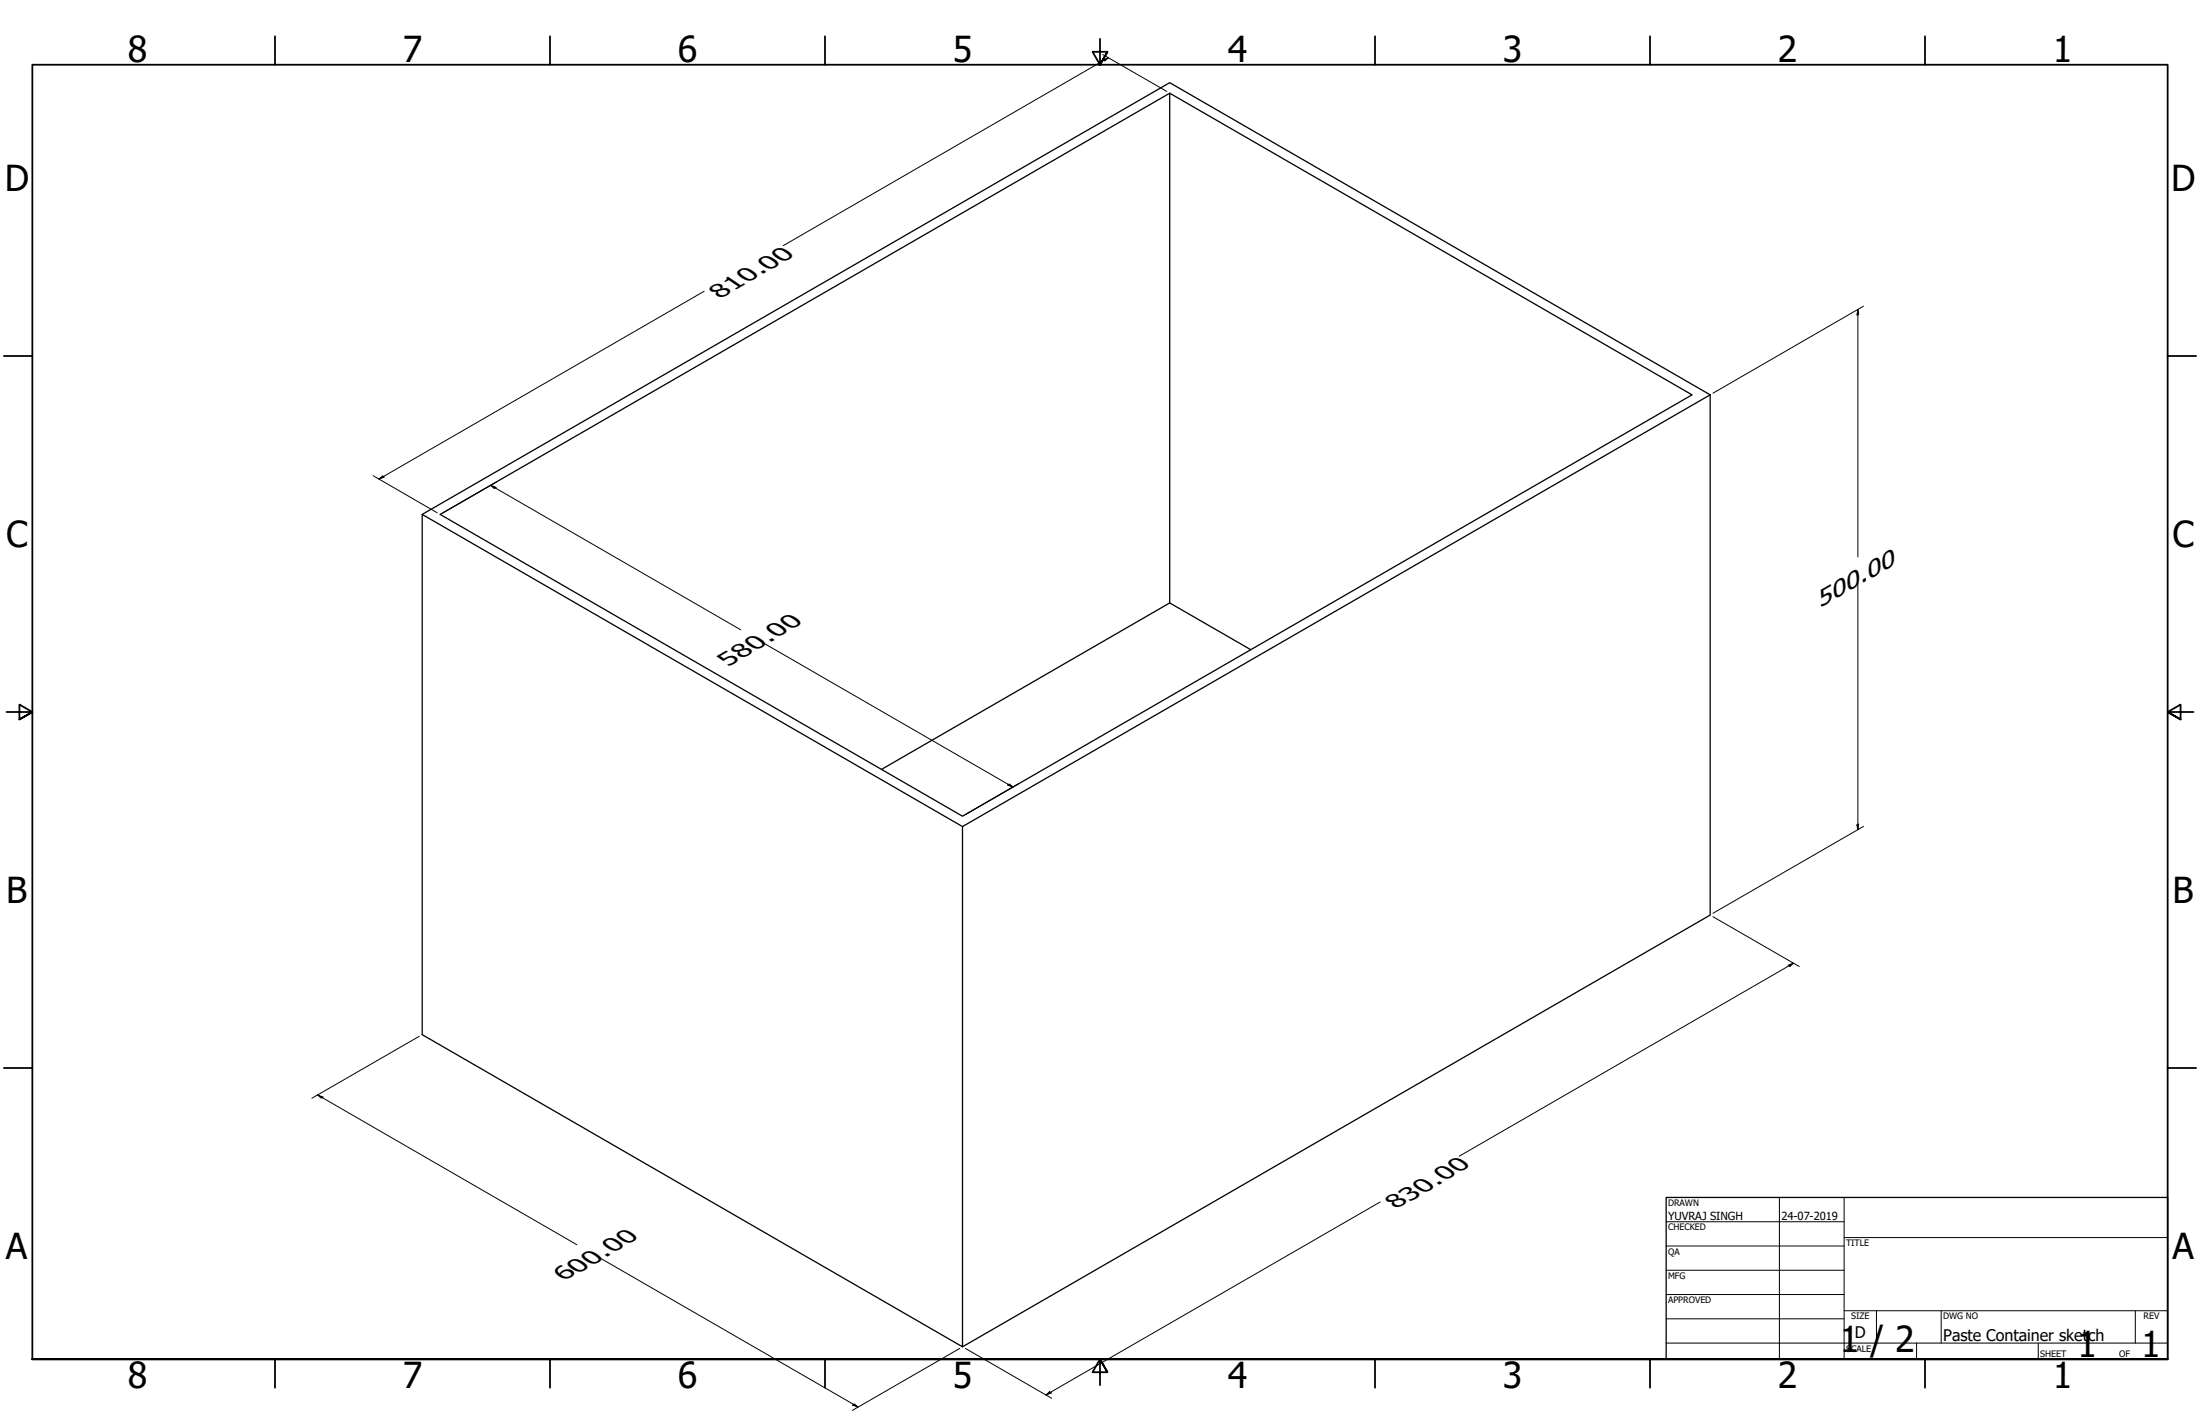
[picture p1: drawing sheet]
<svg xmlns="http://www.w3.org/2000/svg" width="864mm" height="559mm" viewBox="0 0 864 559" stroke-linecap="round" stroke-linejoin="round" font-family="sans-serif">
<!-- layer: Visible (ANSI) -->
<path d="M459.2 36.6l205 118.3-286.4 165.4-205-118.4 286.4-165.3v200l-113.2 65.3M671.3 154.9l-293.5 169.5v204.1l-212.1-122.5v-204.1l293.5-169.5 212.1 122.5v204.2l-293.5 169.4M165.7 201.9l212.1 122.5M459.2 236.6l31.8 18.4" fill="none" stroke="#000" stroke-width=".51"/>
<!-- layer: Border (ANSI) -->
<g fill="none" stroke="#000" stroke-width=".7">
<path d="M107.9 14.2v11.2M215.9 14.2v11.2M323.8 14.2v11.2M431.8 15.2v10.2l-2.9-5.1h5.8l-2.9 5.1 2.9-5.1M539.8 14.2v11.2M647.7 14.2v11.2M755.6 14.2v11.2M1.5 139.7h11.2M850.9 139.7h11.2M2.5 279.4h10.2l-5.1-2.9v5.8l5.1-2.9-5.1 2.9M861.1 279.4h-10.2l5.1-2.9v5.8l-5.1-2.9 5.1 2.9M1.5 419.1h11.2"/>
<path d="M850.9 419.1h11.2M12.7 533.4v-508h838.2v508h-838.2h838.2M107.9 533.4v11.2M215.9 533.4v11.2M323.8 533.4v11.2M434.7 538.5l-2.9-5.1 2.9 5.1h-5.8l2.9-5.1v10.2M539.8 533.4v11.2M647.7 533.4v11.2M755.6 533.4v11.2"/>
</g>
<!-- layer: Title (ANSI) -->
<g fill="none" stroke="#000" stroke-width=".39">
<path d="M654 479.4h69.9M698.5 469.9v63.5M723.9 469.9v63.5M654 488.9h69.9M654 498.5h69.9M723.9 485.6h127M654 508h69.9M654 517.5h69.9M723.9 514.3h127M736.6 514.3v12.7M762 514.3v12.7M838.2 514.3v12.7"/>
<path d="M654 527h196.9M752.3 527v6.4M800.1 527v6.4"/>
</g>
<path d="M654 469.9h196.9v63.5h-196.9z" fill="none" stroke="#000" stroke-width=".51"/>
<!-- layer: Dimension (ANSI) -->
<g fill="none" stroke="#000" stroke-width=".39">
<path d="M432.9 21.4l25.1 14.5M433 23.5l2.1-.8-1.4 1.2zM435.1 22.7l-127.6 73.7M276.4 114.3l-127.7 73.7M729.3 121.5l.3 1.8-.7 .4zM729.3 121.5v97.1M731.5 120.1l-59.1 34.2M146.5 186.7l25.1 14.5M148.7 188l1.5-1.2 .7 .4zM192.6 190.4l2.1 .9-.7 .4zM192.6 190.4l98.2 56.7M194.8 189.2l-20.9 12"/>
<path d="M729.3 228.5v97.1M299.4 252.2l98.2 56.7M395.5 308l.7-.3 1.4 1.2zM399.9 307.5l-20.9 12.2M728.9 323.7l.7-.4-.3 2.3zM731.5 324.3l-59.1 34.1M672.4 359.7l33.9 19.6M701.9 378.8l2.1-.8-1.4 1.2zM704 378l-131.2 75.7M164.6 406.7l-42.2 24.3M124.7 429.7l2.1 .8-.7 .4zM124.7 429.7l101.7 58.7"/>
<path d="M541.8 471.7l-131.2 75.7M235.1 493.4l101.7 58.8M376.7 529.1l-42.1 24.4M379 529.1l33.8 19.6M334.7 551.4l.7-.5 1.4 1.3zM410.6 547.4l1.4-1.2 .7 .4z"/>
</g>
<g fill="#000">
<path d="M433 23.5l2.1-.8-1.4 1.2z" fill-rule="evenodd"/>
<path d="M729.3 121.5l.3 1.8-.7 .4z" fill-rule="evenodd"/>
<path d="M148.7 188l1.5-1.2 .7 .4z" fill-rule="evenodd"/>
<path d="M192.6 190.4l2.1 .9-.7 .4z" fill-rule="evenodd"/>
<path d="M395.5 308l.7-.3 1.4 1.2z" fill-rule="evenodd"/>
<path d="M728.9 323.7l.7-.4-.3 2.3z" fill-rule="evenodd"/>
<path d="M701.9 378.8l2.1-.8-1.4 1.2z" fill-rule="evenodd"/>
<path d="M124.7 429.7l2.1 .8-.7 .4z" fill-rule="evenodd"/>
<path d="M334.7 551.4l.7-.5 1.4 1.3z" fill-rule="evenodd"/>
<path d="M410.6 547.4l1.4-1.2 .7 .4z" fill-rule="evenodd"/>
</g>
<g font-size="14">
<text x="50.2" y="24.4">8</text>
<text x="158.1" y="24.4">7</text>
<text x="266.1" y="24.4">6</text>
<text x="374" y="24.4">5</text>
<text x="482" y="24.4">4</text>
<text x="589.9" y="24.4">3</text>
<text x="697.9" y="24.4">2</text>
<text x="805.8" y="24.4">1</text>
<text x="1.8" y="74.9">D</text>
<text x="852.2" y="74.9">D</text>
<text x="2.4" y="214.6">C</text>
<text x="852.8" y="214.6">C</text>
<text x="2.5" y="354.3">B</text>
<text x="852.9" y="354.3">B</text>
<text x="2.3" y="494">A</text>
<text x="852.7" y="494">A</text>
<text x="722.2" y="530.4">1 / 2</text>
<text x="815.5" y="532.6">1</text>
<text x="840.5" y="532.6">1</text>
<text x="50.2" y="544.6">8</text>
<text x="158.1" y="544.6">7</text>
<text x="266.1" y="544.6">6</text>
<text x="374" y="544.6">5</text>
<text x="482" y="544.6">4</text>
<text x="589.9" y="544.6">3</text>
<text x="697.9" y="544.6">2</text>
<text x="805.8" y="544.6">1</text>
</g>
<text font-size="9.1" x="714.3" y="238.7" transform="rotate(-30 714.3 238.7)">500.00</text>
<g font-size="9">
<text x="282.6" y="117.2" transform="rotate(-30 282.6 117.2)">810.00</text>
<text x="285.8" y="261.6" transform="rotate(-30 285.8 261.6)">580.00</text>
<text x="548.1" y="474.6" transform="rotate(-30 548.1 474.6)">830.00</text>
<text x="221.5" y="502.9" transform="rotate(-30 221.5 502.9)">600.00</text>
</g>
<g font-size="6.3">
<text x="728.1" y="524.9">D</text>
<text x="762.8" y="526.2">Paste Container sketch</text>
</g>
<g font-size="4.4">
<text x="654.8" y="478.6">YUVRAJ SINGH</text>
<text x="699.3" y="478.6">24-07-2019</text>
</g>
<g font-size="3.5">
<text x="654.8" y="473.2">DRAWN</text>
<text x="654.8" y="482.8">CHECKED</text>
<text x="724.7" y="488.9">TITLE</text>
<text x="654.8" y="492.3">QA</text>
<text x="654.8" y="501.8">MFG</text>
<text x="654.8" y="511.4">APPROVED</text>
<text x="726.7" y="517.7">SIZE</text>
<text x="762.8" y="517.7">DWG NO</text>
<text x="841.4" y="517.7">REV</text>
<text x="724.7" y="530.4">SCALE</text>
<text x="800.9" y="532.6">SHEET</text>
<text x="831.8" y="532.6">OF</text>
</g>
</svg>
